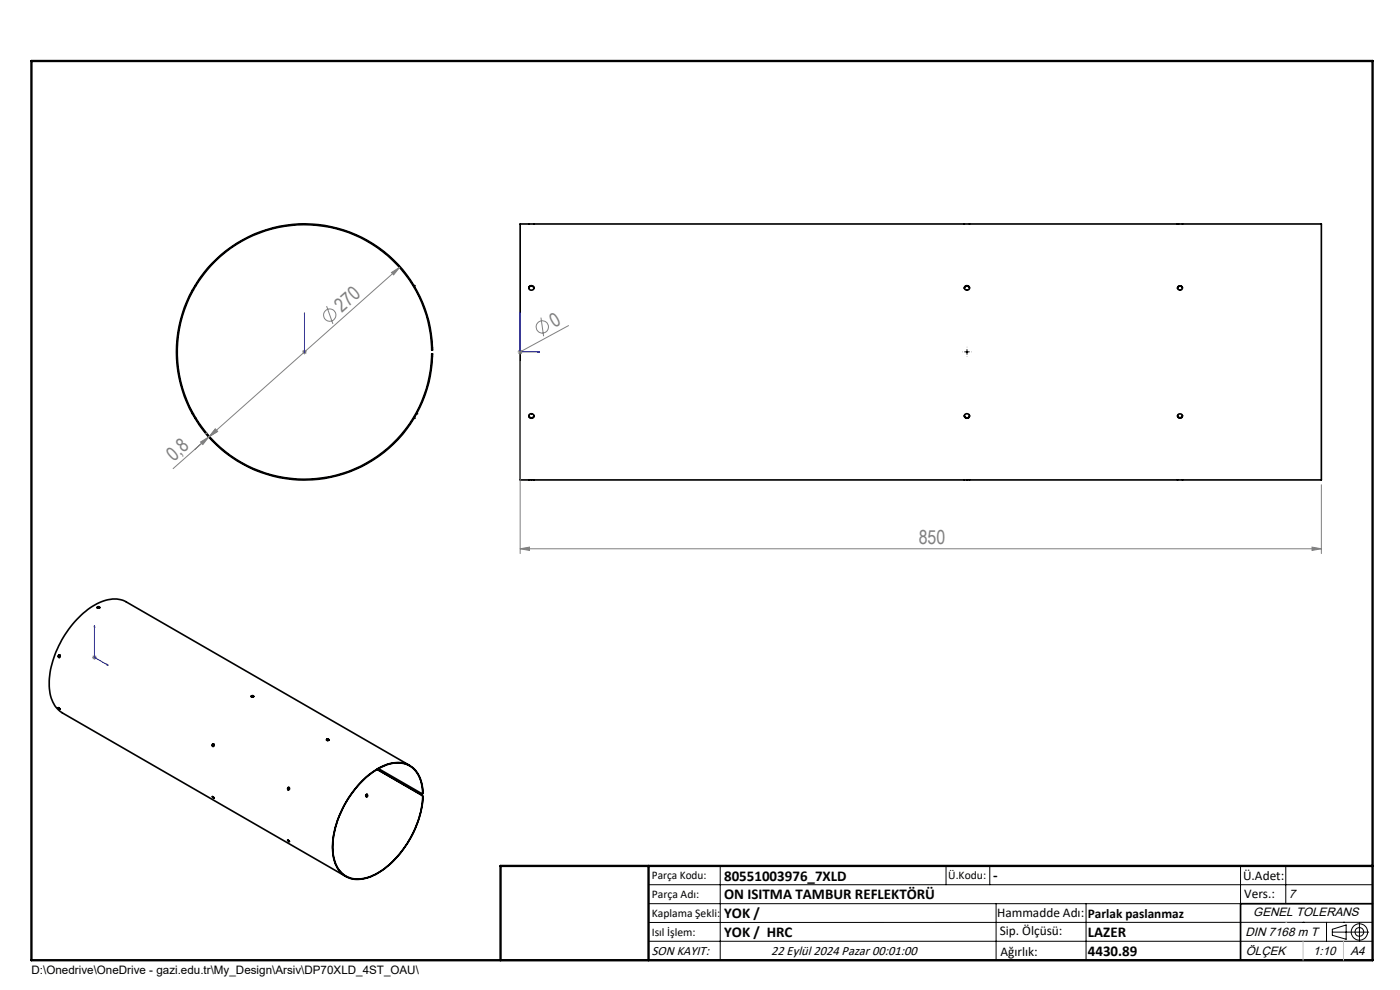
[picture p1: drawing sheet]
<svg xmlns="http://www.w3.org/2000/svg" width="297mm" height="210mm" viewBox="0 0 297 210" stroke-linecap="round" stroke-linejoin="round" font-family="sans-serif">
<g fill="none" stroke="#000" stroke-width=".35">
<path d="M110.3 47.5h170v54.3h-170zM249.8 47.5h.1M40.8 61.6h.1M41.3 60.6h.1M87.8 60.6h.1M91.6 75.7v-.6h.2l-.1 .6M91.6 73.7v.6h.2l-.1-.6M91.6 73.7a27 27 0 0 0-40-22.7 27 27 0 0 0-2.4 45.8 27 27 0 0 0 42.1-18.4l.3-2.7M91.6 75.7h.1M91.6 73.7h.1M91.7 73.7a27.2 27.2 0 0 0-40.2-22.9 27.2 27.2 0 0 0-2.4 46.2 27.2 27.2 0 0 0 42.4-18.6l.2-2.7M112.2 61.2a.55 .55 0 0 1 .5-.5 .55 .55 0 0 1 .6 .5"/>
<path d="M205.7 61.1a.56 .56 0 0 0-.6-.4 .56 .56 0 0 0-.5 .5M250.8 61.1a.52 .52 0 0 0-.5-.4 .52 .52 0 0 0-.5 .5M40.8 87.8h.1M41.3 88.7h.1M87.8 88.7h.1M88.4 87.8h.1M112.2 88.2a.56 .56 0 0 0 .5 .4 .56 .56 0 0 0 .6-.4M204.6 88.2a.55 .55 0 0 0 .5 .4 .55 .55 0 0 0 .6-.4M249.8 88.2a.53 .53 0 0 0 .5 .4 .53 .53 0 0 0 .6-.4M250.2 88.6h.2M12.6 138.9a.29 .29 0 0 0-.2 .3 .29 .29 0 0 0 .2 .3M20.6 128.8l.2-.1 .4 .1-.2 .2z"/>
<path d="M21.1 128.8l.1 .1M21.1 128.8h-.4l-.1 .1M12.3 150.1l.5 .4zM12.4 150.1l.3 .3M45.3 157.8a.27 .27 0 0 0-.3 .3 .27 .27 0 0 0 .3 .2M53.3 147.7l.2 .2M53.6 147.6l.2 .1h-.5M69.3 156.8a.2 .2 0 0 0 .1 .3 .2 .2 0 0 0 .2 0 .2 .2 0 0 0 0-.3h-.2M69.3 156.9l.2 .2M69.3 156.8v.1M69.3 156.8h.1M69.3 156.9h.1"/>
<path d="M69.4 156.8v.1M69.6 156.8l.2 .2-.4-.1M45 169l.4 .3zM45.1 169l.3 .2M61 178.2l.4 .3zM61.1 178.2l.2 .2M61.2 167.5h.1M61.3 167a.26 .26 0 0 0-.3 .2 .26 .26 0 0 0 .2 .3M77.9 168.5a.25 .25 0 0 0-.3 .2 .25 .25 0 0 0 .2 .3M80 163.2l9.5 5.5M80.3 163l9.2 5.3 .2-.1M86.9 162.4l-60.1-34.7a6.6 6.6 0 0 0-6.7 .6 20.9 20.9 0 0 0-9.7 17.2 6.7 6.7 0 0 0 2.8 5.7l60.1 34.7"/>
<path d="M89.5 168.7l.2 .3M89.5 168.7h.1M89.7 168.2a6.3 6.3 0 0 0-3.3-6 7.1 7.1 0 0 0-6.3 1 20.7 20.7 0 0 0-9.5 17.3 5.8 5.8 0 0 0 4 5.8 9 9 0 0 0 7.4-2.4 21.5 21.5 0 0 0 7.7-14.9M89.7 168.2l-.1 .2M89.7 168.2a6.4 6.4 0 0 0-3.2-6 7.5 7.5 0 0 0-7.3 1.4 21.2 21.2 0 0 0-8.6 16.7 6 6 0 0 0 3.7 6 8.6 8.6 0 0 0 7.4-2.1 21.7 21.7 0 0 0 8-15.2M89.7 169h.1M89.7 168.2h.1M291.2 191.7h-28v12M106.2 203.7h185"/>
<circle cx="112.7" cy="61.1" r=".52"/>
<circle cx="205.1" cy="61" r=".52"/>
<circle cx="250.3" cy="61" r=".48"/>
<circle cx="112.7" cy="88.3" r=".52"/>
<circle cx="205.1" cy="88.2" r=".52"/>
<circle cx="250.3" cy="88.2" r=".48"/>
<circle cx="12.6" cy="139.2" r=".25"/>
<circle cx="45.2" cy="158.1" r=".25"/>
<circle cx="53.5" cy="147.7" r=".22"/>
<circle cx="61.2" cy="167.3" r=".24"/>
<circle cx="77.8" cy="168.7" r=".24"/>
</g>
<g fill="none" stroke="#808080" stroke-width=".21">
<path d="M83 57.8l1.8-1.1-1.3 1.6zM84.8 56.7l-40.4 35.9M64.1 74.6h1M64.2 74.3l.7 .7M64.6 74.1v1.1M64.9 74.3l-.7 .7M69.3 64.9l1.3 3.8M109.8 74.6h1M110 74.3l.7 .7M110.3 74.1v1.1M110.3 76.7v40.7M110.7 74.3l-.7 .7"/>
<path d="M114.8 67.4l.5 3.9M120.6 69.1l-10.3 5.5M42.5 93.8l1.8-1.1-1.3 1.6zM43.6 92h.1M43.7 91.9h.1M44.3 92.7l-3 2.6M44.4 92.6l-.1 .1M44.4 92.6l-7.7 6.8M45.6 91l.5 .5-1.7 1.1zM110.3 116.4l2-.3v.7zM110.3 116.4h170M278.3 116.1l2 .3-2 .4z"/>
<path d="M280.3 102.8v14.6M19.5 139.4h1M19.7 139.1l.7 .7M20 139v.9M20.4 139.1l-.7 .7"/>
<circle cx="70" cy="66.8" r="1.31"/>
<circle cx="115" cy="69.4" r="1.3"/>
</g>
<g fill="none" stroke="#000" stroke-width=".21">
<path d="M204.6 74.6h1M205.1 74.1v1.1M137.6 187.7h153.6M137.6 191.7h153.6M137.6 199.7h153.6M152.8 183.7v20M200.7 183.7v4M210 183.7v4M211.3 191.7v12M230.4 191.7v12M263.2 183.7v20M272.8 183.7v8"/>
<path d="M276.4 195.6h.1M281.4 195.6v4.1M282.6 197.7h7.8M282.6 197.1l3-.9v3l-3-.8zM285 195.6h.1M288.4 195.8v3.8M291.2 195.6l-153.6 .1"/>
<circle cx="288.4" cy="197.7" r="1.74"/>
<circle cx="288.4" cy="197.7" r=".93"/>
</g>
<path d="M64.6 74.6v.1zM64.6 66.3v.5v-.5M64.6 66.3v8.3M64.6 74.6h.1M110.3 66.3v8.3h4.2M110.3 66.3l.1 .5h-.2zM114.1 74.6h.4l-.4 .1zM20 132.7l.1 .3h-.1zM20 132.7v6.7l3 1.7M22.7 140.9l.3 .2h-.3z" fill="none" stroke="#00f" stroke-width=".21"/>
<path d="M205.1 75.6v.1M206.1 74.6h.1" fill="none" stroke="#000" stroke-width=".21" stroke-dasharray="15.2 1.3 1.3 1.3" stroke-linecap="butt"/>
<path d="M6.7 12.9h284.5v190.8h-284.5zM137.6 183.7v20M291.2 183.7h-185v20" fill="none" stroke="#000" stroke-width=".5"/>
<path d="M272.8 195.6h.1M276.4 199.7v4M285 199.7v4" fill="none" stroke="#c0c0c0" stroke-width=".21"/>
<g fill="#00f">
<path d="M22.7 140.9l.3 .2h-.3zM20 132.7l.1 .3h-.1zM64.6 74.6v.1zM64.6 66.3v.5z"/>
<path d="M114.1 74.6h.4l-.4 .1zM110.3 66.3l.1 .5h-.2z"/>
</g>
<g fill="#808080">
<path d="M45.6 91l-1.2 1.6 1.7-1.1zM83 57.8l.5 .5 1.3-1.6z"/>
<path d="M42.5 93.8l1.8-1.1-1.3 1.6zM45.7 91l.4 .5-1.7 1.1z"/>
<path d="M110.3 116.4l2-.3v.7zM278.3 116.1l2 .3-2 .4z"/>
</g>
<g font-size="4.1" fill="#808080">
<text x="72.5" y="66.4" transform="rotate(-42 72.5 66.4)">270</text>
<text x="117.6" y="69.5" transform="rotate(-30 117.6 69.5)">0</text>
<text x="36.8" y="98.1" transform="rotate(-42 36.8 98.1)">0,8</text>
<text x="194.9" y="115.5">850</text>
</g>
<g font-size="3.2">
<text x="153.6" y="186.8">80551003976_7XLD</text>
<text x="153.6" y="190.8">ON ISITMA TAMBUR REFLEKTÖRÜ</text>
<text x="210.7" y="186.6">-</text>
<text x="153.6" y="194.8">YOK /</text>
<text x="153.6" y="198.8">YOK / HRC</text>
<text x="230.8" y="198.7">LAZER</text>
<text x="230.8" y="202.8">4430.89</text>
</g>
<g font-size="2.8">
<text x="263.7" y="186.7">Ü.Adet:</text>
<text x="263.9" y="190.5">Vers.:</text>
<text x="211.5" y="194.5">Hammadde Adı:</text>
<text x="230.8" y="194.7">Parlak paslanmaz</text>
<text x="138.3" y="202.6">SON KAYIT:</text>
<text x="163.6" y="202.6">22 Eylül 2024 Pazar 00:01:00</text>
<text x="212.1" y="198.4">Sip. Ölçüsü:</text>
<text x="212.2" y="202.7">Ağırlık:</text>
</g>
<g font-size="2.6">
<text x="273.4" y="190.4">7</text>
<text x="265.9" y="194.4">GENEL TOLERANS</text>
<text x="264.2" y="198.5">DIN 7168 m T</text>
<text x="264.3" y="202.6">ÖLÇEK</text>
<text x="278.5" y="202.6">1:10</text>
<text x="286.5" y="202.6">A4</text>
</g>
<g font-size="2.5">
<text x="138.3" y="186.4">Parça Kodu:</text>
<text x="138.3" y="190.5">Parça Adı:</text>
<text x="201.2" y="186.5">Ü.Kodu:</text>
<text x="138.3" y="194.5">Kaplama Şekli:</text>
<text x="138.3" y="198.6">Isıl İşlem:</text>
<text x="6.7" y="206.7">D:\Onedrive\OneDrive - gazi.edu.tr\My_Design\Arsiv\DP70XLD_4ST_OAU\</text>
</g>
</svg>
